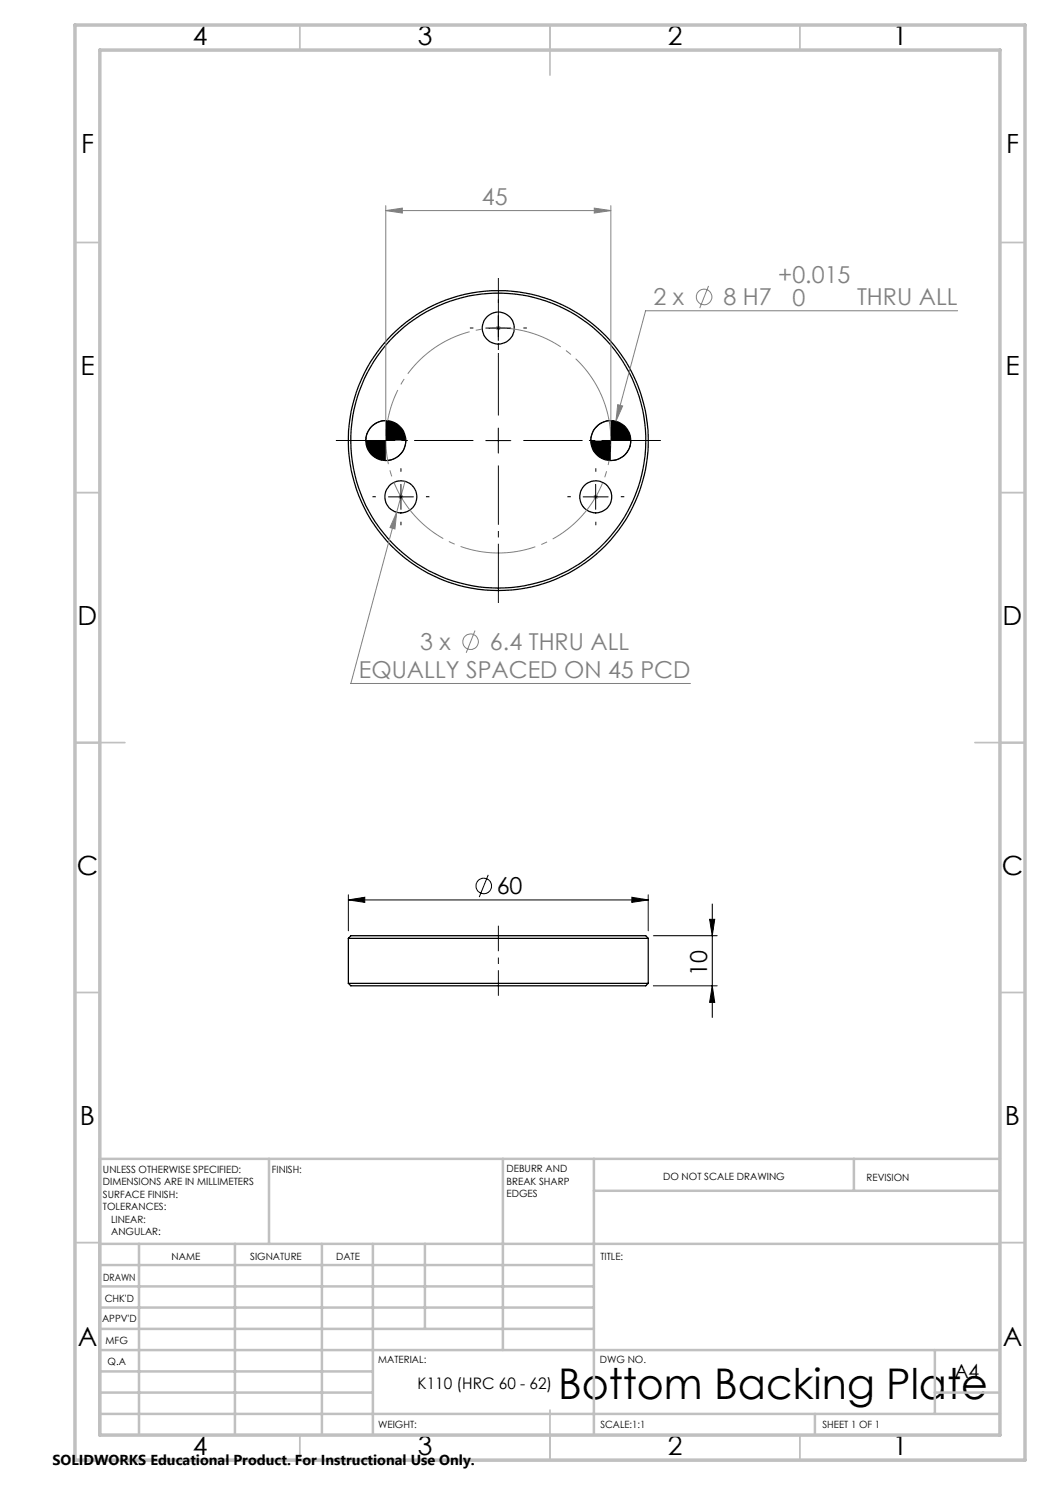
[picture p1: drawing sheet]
<svg xmlns="http://www.w3.org/2000/svg" width="210mm" height="297mm" viewBox="0 0 210 297" stroke-linecap="round" stroke-linejoin="round" font-family="sans-serif">
<g fill="none" stroke="#000" stroke-width=".25">
<path d="M69.7 187.7h59.9M69.7 196.7h59.9M69.7 196.7l.5 .5h59l.4-.5M69.7 187.7l.5-.6h59l.4 .6M69.7 187.7v9M129.6 187.7v9"/>
<circle cx="99.7" cy="65.6" r="3.2"/>
<circle cx="77.2" cy="88.1" r="4"/>
<circle cx="80.2" cy="99.4" r="3.2"/>
<circle cx="99.7" cy="88.1" r="29.5"/>
<circle cx="99.7" cy="88.1" r="30"/>
<circle cx="119.1" cy="99.4" r="3.2"/>
<circle cx="122.2" cy="88.1" r="4"/>
</g>
<g fill="none" stroke="#808080" stroke-width=".2">
<path d="M77.2 42.1l3.3-.5v1zM77.2 41.1v46M77.2 42.1h45M118.9 41.6l3.3 .5-3.3 .5zM122.2 41.1v46M141.7 57.2l-1.8 4.4M99.2 65.6h1M99.3 65.3l.7 .7M99.7 65.1v1M100 65.3l-.7 .7M191.5 62.2h-62.4l-5.9 22M79.7 99.4h1"/>
<path d="M79.8 99l.7 .7M80.2 98.9v1M80.5 99l-.7 .7M81 96.3l-10.8 40.4h67.9M118.6 99.4h1.1M118.8 99l.7 .7M119.1 98.9v1M119.5 99l-.7 .7M123.2 84.2l-2.1 7.8M123.5 80.9l1 .3-1.3 3zM79.3 102.4l-.3 3.4-1-.3zM95 126.1l-1.8 4.5"/>
<circle cx="140.8" cy="59.4" r="1.55"/>
<circle cx="94.1" cy="128.3" r="1.56"/>
</g>
<g fill="none" stroke="#000" stroke-width=".2">
<path d="M97.2 65.6h5M99.7 63.1v5M77.2 84.1a4 4 0 0 0-4 4M77.7 99.4h5M80.2 96.9v5M81.2 88.1a4 4 0 0 1-4 4M97.2 88.1h5M99.7 85.6v5M116.6 99.4h5M119.1 96.9v5M122.2 84.1a4 4 0 0 0-4.1 4M126.2 88.1a4 4 0 0 1-4 4"/>
<path d="M69.7 180l3.3-.5v1zM69.7 179v7.2M69.7 180h59.9M97.6 175l-1.8 4.4M126.4 179.5l3.2 .5-3.2 .5zM129.6 179v7.2M130.7 187.1h12.7M130.7 197.2h12.7M141.9 183.9h1l-.4 3.2zM142.5 197.2l.4 3.3h-1zM142.5 180.8v22.7"/>
<circle cx="96.8" cy="177.2" r="1.55"/>
</g>
<path d="M121.2 81.5a22.5 22.5 0 0 0-37.7-9.1 22.5 22.5 0 0 0 10.2 37.4 22.5 22.5 0 0 0 27.8-27l-.3-1.3" fill="none" stroke="#808080" stroke-width=".2" stroke-dasharray="15.2 1.3 1.3 1.3" stroke-dashoffset="3.6" stroke-linecap="butt"/>
<path d="M99.7 196.6v-9" fill="none" stroke="#000" stroke-width=".2" stroke-dasharray="15.2 1.3 1.3 1.3" stroke-dashoffset="12.6" stroke-linecap="butt"/>
<g fill="none" stroke="#000" stroke-width=".2" stroke-dasharray="15.2 1.3 1.3 1.3" stroke-linecap="butt">
<path d="M94.7 65.6h-.7M99.7 60.6v-.7M99.7 70.6v.7M104.7 65.6h.7M75.2 99.3h-.7M80.2 94.3v-.7M85.2 99.3h.7M114.2 99.3h-.7M119.2 94.3v-.7M124.2 99.3h.7M80.2 104.3v.7M119.2 104.3v.7"/>
<path d="M99.7 196.6v2.5M99.7 187.6v-2.5"/>
</g>
<path d="M94.7 88.1h-27.5M99.7 83.1v-27.5M99.7 93.1v27.5M104.7 88.1h27.5" fill="none" stroke="#000" stroke-width=".2" stroke-dasharray="15.2 1.3 1.3 1.3" stroke-dashoffset="3.4" stroke-linecap="butt"/>
<g fill="none" stroke="#c0c0c0" stroke-width=".35">
<path d="M60 5v5M110 5v10M160 5v5M15 48.5h5M200 48.5h5M15 98.5h5M200 98.5h5M15 148.5h10M195 148.5h10M15 198.5h5M200 198.5h5M15 248.5h5"/>
<path d="M200 248.5h5M60 287v5M110 282v10M160 287v5"/>
</g>
<g fill="none" stroke="#c0c0c0" stroke-width=".5">
<path d="M53.8 231.8v17M100.6 231.8v38.2M118.8 231.8v55.2M118.8 238.2h81.2M170.8 231.8v6.4M200 231.8h-180v55.2M20 248.8h180M20 257.3h98.8M20 253h98.8M27.8 248.8v38.2M47 248.8v38.2M64.4 248.8v38.2"/>
<path d="M74.6 248.8v38.2M85 248.8v17M20 265.8h98.8M20 261.5h98.8M20 278.5h54.6M20 274.3h54.6M20 270h180M187 278.5h13M187 270v12.8M20 282.8h180M163 282.8v4.2"/>
</g>
<path d="M15 5h190v287h-190zM20 10h180v277h-180z" fill="none" stroke="#c0c0c0" stroke-width=".7"/>
<path d="M77.2 42.1l3.3-.5v1zM118.9 41.6l3.3 .5-3.3 .5zM79.3 102.4l-1.3 3.1 1 .3zM123.5 80.9l-.3 3.3 1.3-3z" fill="#808080"/>
<g fill="#000">
<path d="M118.1 88.1a4 4 0 0 0 4.1 4v-4zM122.2 84.1v4h4a4 4 0 0 0-4-4zM73.2 88.1a4 4 0 0 0 4 4v-4zM77.2 84.1v4h4a4 4 0 0 0-4-4zM69.7 180l3.3-.5v1zM126.4 179.5l3.2 .5-3.2 .5z"/>
<path d="M141.9 183.9h1l-.4 3.2zM142.5 197.2l.4 3.3h-1z"/>
</g>
<text font-size="8.5" x="111.6" y="279.7">Bottom Backing Plate</text>
<g font-size="5.3">
<text x="38.5" y="8.9">4</text>
<text x="83.5" y="8.9">3</text>
<text x="133.5" y="8.9">2</text>
<text x="178.5" y="8.9">1</text>
<text x="16.2" y="30.7">F</text>
<text x="201.2" y="30.7">F</text>
<text x="16.1" y="74.9">E</text>
<text x="201.1" y="74.9">E</text>
<text x="15.5" y="124.9">D</text>
<text x="200.5" y="124.9">D</text>
<text x="15.4" y="174.9">C</text>
<text x="200.4" y="174.9">C</text>
<text x="16" y="224.9">B</text>
<text x="201" y="224.9">B</text>
<text x="15.5" y="269.2">A</text>
<text x="200.5" y="269.2">A</text>
<text x="38.5" y="290.9">4</text>
<text x="83.5" y="290.9">3</text>
<text x="133.5" y="290.9">2</text>
<text x="178.5" y="290.9">1</text>
</g>
<g font-size="4.7" fill="#808080">
<text x="96.4" y="41.1">45</text>
<text x="155.6" y="56.6">+0.015</text>
<text x="130.7" y="61.1">2 x</text>
<text x="144.7" y="61.1">8 H7</text>
<text x="158.5" y="61.1">0</text>
<text x="171.4" y="61.1">THRU ALL</text>
<text x="84" y="130">3 x</text>
<text x="98" y="130">6.4 THRU ALL</text>
<text x="71.8" y="135.7">EQUALLY SPACED ON 45 PCD</text>
</g>
<g font-size="4.7">
<text x="99.3" y="178.9">60</text>
<text x="141.4" y="195.1" transform="rotate(-90 141.4 195.1)">10</text>
</g>
<text font-size="3.9" x="190.9" y="275.5">A4</text>
<text font-size="3.2" x="83.5" y="277.9">K110 (HRC 60 - 62)</text>
<text font-size="2.9" x="10.5" y="292.9">SOLIDWORKS Educational Product. For Instructional Use Only.</text>
<g font-size="2">
<text x="20.6" y="234.6">UNLESS OTHERWISE SPECIFIED:</text>
<text x="20.6" y="237.1">DIMENSIONS ARE IN MILLIMETERS</text>
<text x="20.6" y="239.6">SURFACE FINISH:</text>
<text x="54.4" y="234.6">FINISH:</text>
<text x="101.3" y="234.5">DEBURR AND</text>
<text x="101.3" y="237">BREAK SHARP</text>
<text x="101.3" y="239.5">EDGES</text>
<text x="132.6" y="236">DO NOT SCALE DRAWING</text>
<text x="173.3" y="236.2">REVISION</text>
<text x="20.6" y="242.1">TOLERANCES:</text>
<text x="22.2" y="244.6">LINEAR:</text>
<text x="22.2" y="247.1">ANGULAR:</text>
<text x="34.3" y="252">NAME</text>
<text x="50" y="251.9">SIGNATURE</text>
<text x="67.2" y="251.9">DATE</text>
<text x="120.1" y="251.9">TITLE:</text>
<text x="20.6" y="256.1">DRAWN</text>
<text x="20.9" y="260.3">CHK'D</text>
<text x="20.4" y="264.4">APPV'D</text>
<text x="21.1" y="268.8">MFG</text>
<text x="21.5" y="273">Q.A</text>
<text x="75.6" y="272.5">MATERIAL:</text>
<text x="120" y="272.5">DWG NO.</text>
<text x="75.6" y="285.5">WEIGHT:</text>
<text x="120.1" y="285.6">SCALE:1:1</text>
<text x="164.5" y="285.6">SHEET 1 OF 1</text>
</g>
</svg>
